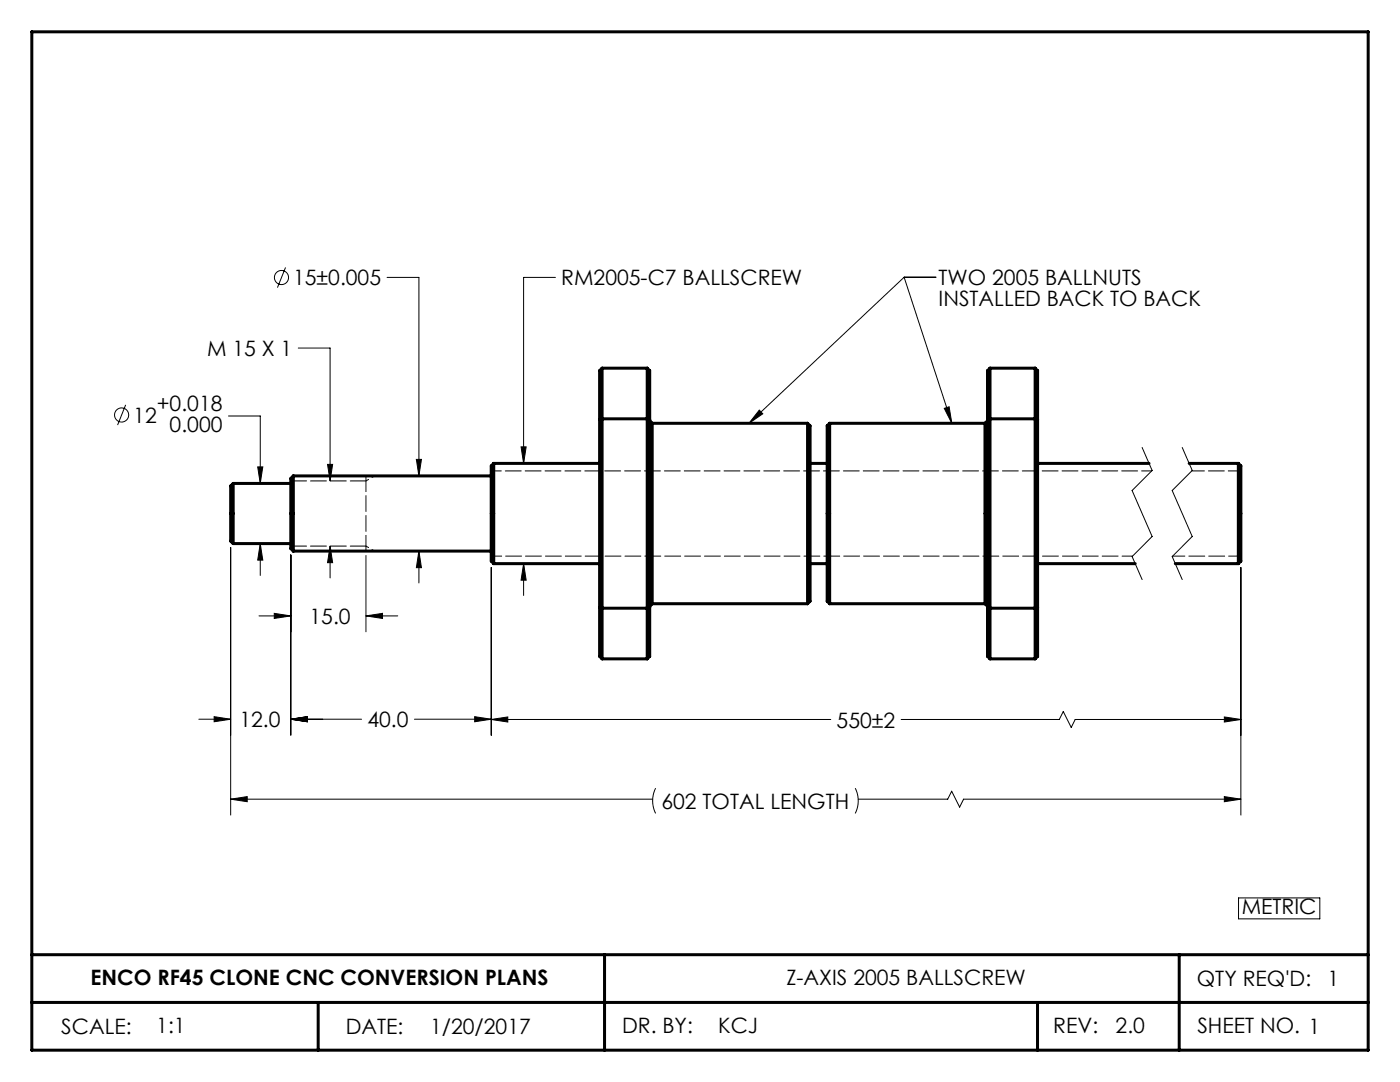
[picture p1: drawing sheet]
<svg xmlns="http://www.w3.org/2000/svg" width="279mm" height="216mm" viewBox="0 0 279 216" stroke-linecap="round" stroke-linejoin="round" font-family="sans-serif">
<g fill="none" stroke="#000" stroke-width=".2">
<path d="M57 53.4l-1.6 4M77.3 55.4h6.3v39.6M110.8 55.4h-6.3v37.1M180.4 55.3h6.4M180.4 55.3l9.6 29.2M180.4 55.3l-30.9 29.2M59.5 69.4h6.4v26.6M25.1 80.8l-1.6 4M45.6 83h6.3v13.5M51.4 93.2h1l-.5 3.3zM65.4 92.7h1l-.5 3.3zM83.1 91.7h1l-.5 3.3z"/>
<path d="M104 89.2h1l-.5 3.3zM151.5 81.8l.7 .8-2.7 1.9zM188.4 81.5l1-.3 .6 3.3zM227.9 89.3l2 4.6-4 4 4 9.2-4 4 2 4.5M235.9 89.3l2 4.6-4 4 4 9.2-4 4 2 4.5M46 109.2v53.4M51.9 108.5l.5 3.3h-1zM51.9 108.5v6.3M58 110.7v36M65.9 109l.5 3.3h-1zM65.9 109v6.3M73 110.8v15.3"/>
<path d="M83.6 110l.5 3.3h-1zM83.6 110v6.3M98 113.2v33.5M104.5 112.5l.5 3.3h-1zM104.5 112.5v6.3M247.6 113.2v49.4M51.7 122.9h6.3M54.7 122.4l3.3 .5-3.3 .5zM73 122.9l3.3-.5v1zM73 122.9h6.4M39.7 143.5h6.3M42.7 143l3.3 .5-3.3 .5z"/>
<path d="M46 159.5l3.3-.5v1zM46 159.5h84.2M58 143.5l3.3-.5v1zM58 143.5h14.2M82.7 143.5h15.3M94.7 143l3.3 .5-3.3 .5zM98 143.6l3.3-.5v1zM98 143.6h67.8M130.8 157.3a5.6 5.6 0 0 0 0 5M170.7 157.3a5.6 5.6 0 0 1 0 5M171.3 159.5h17.8l.8-1.6 1.6 3.2 .8-1.6h55.3M179.9 143.6h31.5l.8-1.6 1.6 3.2 .8-1.6h33"/>
<path d="M244.3 143.1l3.3 .5-3.3 .5zM244.3 159l3.3 .5-3.3 .5zM247.2 179.2h16.2v4.1h-16.2z"/>
<circle cx="56.2" cy="55.4" r="1.41"/>
<circle cx="24.3" cy="82.8" r="1.41"/>
</g>
<g fill="none" stroke="#000" stroke-width=".6">
<path d="M6.3 6.3h266.7v203.2h-266.7zM120.2 73.5h9M120.2 73.5l-.5 .5v57l.5 .5M120.2 73.5v58M129.2 73.5l.5 .5v57l-.5 .5M129.2 73.5v58M197.6 73.5h9M197.6 73.5l-.5 .5v57l.5 .5M197.6 73.5v58M206.6 73.5l.5 .5v57l-.5 .5M206.6 73.5v58M46.5 96.5h11.5"/>
<path d="M46.5 96.5l-.5 .5v11l.5 .5M46.5 96.5v12M58.5 95h39.5M58.5 95l-.5 .5v14l.5 .5M58.5 95v15M98.5 92.5h21.2M98.5 92.5l-.5 .5v19l.5 .5M98.5 92.5v20M119.7 83.8l.5-.2h9l.5 .2M129.7 84l.5 .5M130.2 84.5h31M130.2 84.5v36"/>
<path d="M161.2 84.5l.5 .5v35l-.5 .5M161.2 84.5v36M161.7 92.5h3.4M165.6 84.5h31M165.6 84.5l-.5 .5v35l.5 .5M165.6 84.5v36M196.6 84.5v36M197.1 84l-.5 .5M197.1 83.8l.5-.2h9l.5 .2M207.1 92.5h22.2M237.3 92.5h9.8M247.1 92.5l.5 .5v19l-.5 .5"/>
<path d="M247.1 92.5v20M46.5 108.5h11.5M58.5 110h39.5M98.5 112.5h21.2M161.7 112.5h3.4M207.1 112.5h19.5M234.6 112.5h12.5M119.7 121.2l.5 .2h9l.5-.2M120.2 131.5h9M130.2 120.5h31M130.2 120.5l-.5 .5M165.6 120.5h31"/>
<path d="M196.6 120.5l.5 .5M197.1 121.2l.5 .2h9l.5-.2M197.6 131.5h9M6.3 190.5h266.7M120.6 190.5v19M235.3 190.5v19M6.3 200h266.7M63.5 200v9.5M207.1 200v9.5"/>
</g>
<path d="M58 96h15M58 109h15M73 110v-15" fill="none" stroke="#000" stroke-width=".2" stroke-dasharray="3.2 .8"/>
<path d="M98 94h131.8" fill="none" stroke="#000" stroke-width=".2" stroke-dasharray="3.2 .8" stroke-dashoffset="1.2"/>
<path d="M98 111h128" fill="none" stroke="#000" stroke-width=".2" stroke-dasharray="3.2 .8" stroke-dashoffset="1.1"/>
<path d="M237.8 94h9.8M234 111h13.6" fill="none" stroke="#000" stroke-width=".2" stroke-dasharray="3.2 .8" stroke-dashoffset=".7"/>
<path d="M73 96l1.8-1M73 109l1.8 1" fill="none" stroke="#000" stroke-width=".2" stroke-dasharray="3.2 .8" stroke-dashoffset="2.6"/>
<g fill="#000">
<path d="M188.4 81.5l1-.3 .6 3.3zM151.5 81.8l.7 .8-2.7 1.9z"/>
<path d="M98 143.6l3.3-.5v1zM244.3 143.1l3.3 .5-3.3 .5zM42.7 143l3.3 .5-3.3 .5zM58 143.5l3.3-.5v1zM51.4 93.2h1l-.5 3.3zM51.9 108.5l.5 3.3h-1zM83.6 110l.5 3.3h-1zM83.1 91.7h1l-.5 3.3zM65.4 92.7h1l-.5 3.3zM65.9 109l.5 3.3h-1zM104.5 112.5l.5 3.3h-1zM104 89.2h1l-.5 3.3zM54.7 122.4l3.3 .5-3.3 .5zM73 122.9l3.3-.5v1zM58 143.5l3.3-.5v1zM94.7 143l3.3 .5-3.3 .5zM46 159.5l3.3-.5v1zM244.3 159l3.3 .5-3.3 .5z"/>
</g>
<g font-size="4.2">
<text x="58.5" y="56.9">15±0.005</text>
<text x="112" y="57">RM2005-C7 BALLSCREW</text>
<text x="187.3" y="56.9">TWO 2005 BALLNUTS</text>
<text x="187.3" y="61.1">INSTALLED BACK TO BACK</text>
<text x="41.3" y="71">M 15 X 1</text>
<text x="31.3" y="82.1">+0.018</text>
<text x="26.6" y="84.4">12</text>
<text x="33.9" y="86.2">0.000</text>
<text x="61.8" y="124.5">15.0</text>
<text x="47.8" y="145.1">12.0</text>
<text x="73.3" y="145.1">40.0</text>
<text x="167" y="145.2">550±2</text>
<text x="132" y="161.4">602 TOTAL LENGTH</text>
<text x="247.8" y="182.4">METRIC</text>
<text x="18.1" y="196.6">ENCO RF45 CLONE CNC CONVERSION PLANS</text>
<text x="156.9" y="196.6">Z-AXIS 2005 BALLSCREW</text>
<text x="238.9" y="196.8">QTY REQ'D:</text>
<text x="264.9" y="196.8">1</text>
<text x="12.2" y="206.3">SCALE:</text>
<text x="31.2" y="206.1">1:1</text>
<text x="69" y="206.3">DATE:</text>
<text x="85.8" y="206.3">1/20/2017</text>
<text x="124.2" y="206.1">DR. BY:</text>
<text x="143.3" y="206.1">KCJ</text>
<text x="210.2" y="206.2">REV:</text>
<text x="222.7" y="206.2">2.0</text>
<text x="239" y="206.2">SHEET NO. 1</text>
</g>
</svg>
